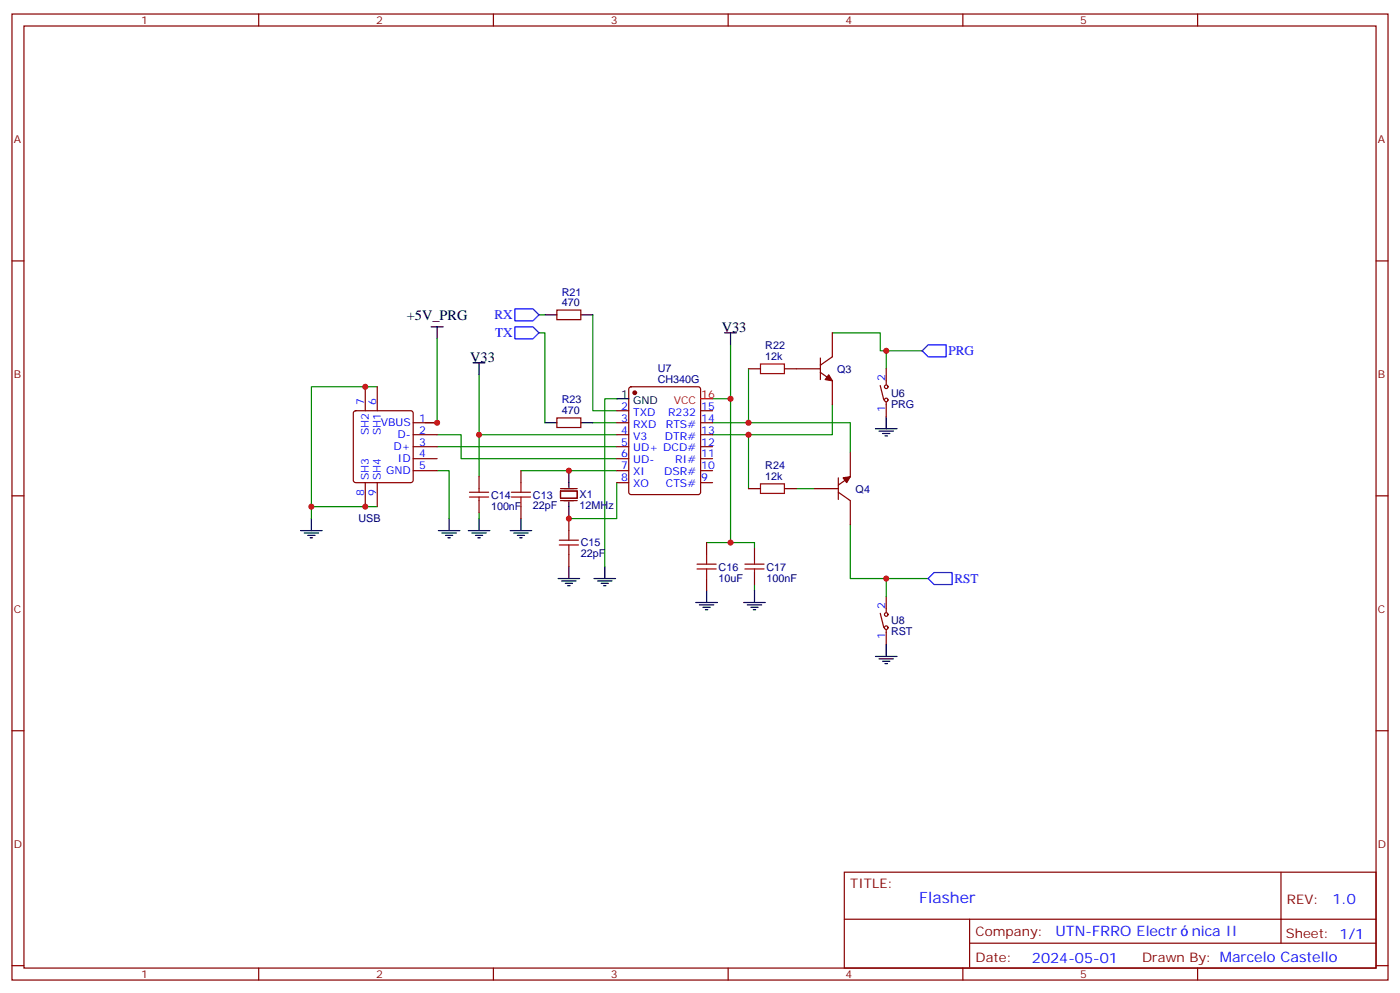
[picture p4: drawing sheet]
<svg xmlns="http://www.w3.org/2000/svg" width="412mm" height="292mm" viewBox="0 0 412 292" stroke-linecap="round" stroke-linejoin="round" font-family="sans-serif">
<g fill="none" stroke="#870000" stroke-width=".35">
<path d="M3.5 4.1h405.4v284.4h-405.4zM7.1 7.7h398.2v277.2h-398.2zM76.2 4.1v3.6M145.3 4.1v3.6M214.5 4.1v3.6M283.6 4.1v3.6M352.8 4.1v3.6M3.5 76.8h3.6M405.3 76.8h3.6M164 91.3h7.1v2.8h-7.1zM245.2 98v7l-3.5 2.5M107.6 113.8v7.1"/>
<path d="M111.1 113.8v7.1M185.4 114l.5-.2h19.8l.6 .5 .1 30.6-.5 .6-20 .1-.6-.5-.1-30.6zM220.5 108.5h3.5M231.1 108.5h10.6M241.7 109.6l3.5 2.5v7M241.7 105.4v6.3M259.3 113.5l1 4.2M261.1 108.5v4.6M261.1 118.4v4.3M104.3 121.1l.5-.2h16.2l.5 .2 .2 .5v19.8l-.2 .5-.5 .2h-16.2l-.5-.3-.2-.4v-19.8zM121.7 124.4h7.1M121.7 128h7.1"/>
<path d="M121.7 131.5h7.1M121.7 135h7.1M121.7 138.5h7.1M153.5 138.5v3.6M164 123h7.1v2.8h-7.1zM181.7 120.9h3.5M181.7 124.4h3.5M181.7 128h3.5M181.7 131.5h3.5M181.7 135h3.5M181.7 138.5h3.5M206.4 120.9h3.5"/>
<path d="M206.4 124.4h3.5M206.4 128h3.5M206.4 131.5h3.5M206.4 135h3.5M206.4 138.5h3.5M250.5 133.2v7.1l-3.6 2.5M3.5 145.9h3.6M107.6 142.1v7M111.1 142.1v7M141.1 140.3v3.5M141.1 147.4v3.5M153.5 149.1v3.5"/>
<path d="M165.1 144.5h4.9v2.1h-4.9zM165.1 147.4h4.9M165.1 143.8h4.9M167.6 152.6v3.6M181.7 142.1h3.5M206.4 142.1h3.5M208.1 159.7v3.5M220.5 143.8h3.5M231.1 143.8h3.5M239.9 143.8h7M246.9 144.9l3.6 2.5v7M246.9 140.7v6.3"/>
<path d="M405.3 145.9h3.6M167.6 163.2v3.6M208.1 170.3v3.5M222.2 161.5v3.5M222.2 168.5v3.5M261.1 175.6v4.6M259.3 180.5l1 4.2M261.1 185.5v4.2M3.5 215.1h3.6M405.3 215.1h3.6M248.7 256.7h156.6v28.2h-156.6zM377.3 256.7v20.9"/>
<path d="M248.7 270.6h156.5M285.6 277.6h119.6M285.6 270.6v14.1M3.5 284.2h3.6M76.2 284.9v3.6M145.3 284.9v3.6M214.5 284.9v3.6M283.6 284.9v3.6M352.8 284.9v3.6M405.3 284.2h3.6"/>
<circle cx="261.1" cy="117.7" r=".53"/>
<circle cx="261.1" cy="113.8" r=".53"/>
<circle cx="261.1" cy="184.7" r=".53"/>
<circle cx="261.1" cy="180.9" r=".53"/>
</g>
<g fill="none" stroke="#008700" stroke-width=".35">
<path d="M128.8 99.7v24.7h-3.6M158.7 98h1.8v26.4M158.7 92.7h1.8M174.6 92.7v28.2h7.1M245.2 98h14.1v5.3h12.3M111.1 113.8h-19.4v38.8M141.1 110.3v17.7M181.7 117.4h-3.5v49.4M209.9 117.4h5.3v42.3h7v1.8M215.2 101.5v15.9M220.5 108.5v15.9h-10.6M245.2 119.1v8.9h-24.7"/>
<path d="M261.1 103.3v5.2M128.8 128h7v7h45.9M128.8 138.5h3.5v14.1M128.8 131.5h52.9M153.5 138.5h28.2M174.6 124.4h7.1M181.7 128h-40.6v12.3M209.9 128h10.6v15.8M220.5 124.4h30v8.8M91.7 149.1h19.4M141.1 150.9v1.7M181.7 142.1v10.5h-14.1"/>
<path d="M208.1 159.7h7.1M234.6 143.8h5.3M250.5 154.4v15.9h22.9M222.2 172v1.8M261.1 170.3v5.3"/>
</g>
<g fill="none" stroke="#000" stroke-width=".35">
<path d="M127 96.2h3.5M128.8 96.2v3.5M160.5 92.7h3.5M171.1 92.7h3.5M213.4 98h3.6M215.2 98v3.5M139.3 106.8h3.6M141.1 106.8v3.5M181.7 117.4h3.5M160.5 124.4h3.5M167.6 138.5v5M171.1 124.4h3.5"/>
<path d="M257.9 126.2h6.3M258.9 126.9h4.3M260 127.6h2.1M260.7 128.3h.7M261.1 122.7v3.5M88.5 156.2h6.4M89.6 156.9h4.2M90.7 157.6h2.1M91.4 158.3h.7M91.7 152.6v3.6M129.1 156.2h6.4M130.2 156.9h4.2"/>
<path d="M131.2 157.6h2.1M131.9 158.3h.7M132.3 152.6v3.6M137.9 156.2h6.4M139 156.9h4.2M140.1 157.6h2.1M140.8 158.3h.7M141.1 152.6v3.6M150.3 156.2h6.3M151.3 156.9h4.3M152.4 157.6h2.1M153.1 158.3h.7"/>
<path d="M153.5 152.6v3.6M167.6 147.7v4.9M164.4 170.3h6.3M165.5 171h4.2M166.5 171.7h2.1M167.2 172.4h.7M167.6 166.8v3.5M175 170.3h6.3M176 171h4.3M177.1 171.7h2.1M177.8 172.4h.7M178.2 166.8v3.5"/>
<path d="M205 177.3h6.3M206 178h4.3M207.1 178.8h2.1M207.8 179.5h.7M208.1 173.8v3.5M219.1 177.3h6.3M220.1 178h4.3M221.2 178.8h2.1M221.9 179.5h.7M222.2 173.8v3.5M257.9 193.2h6.3M258.9 193.9h4.3"/>
<path d="M260 194.6h2.1M260.7 195.3h.7M261.1 189.7v3.5"/>
</g>
<g fill="none" stroke="#a10000" stroke-width=".35">
<path d="M224 107.1h7.1v2.9h-7.1zM138.3 144.9h5.6M138.3 146.3h5.6M141.1 143.8v1.1M141.1 146.3v1.1M150.6 144.9h5.7M150.6 146.3h5.7M153.5 142.1v2.8M153.5 146.3v2.8M164.7 159h5.7M167.6 156.2v2.8M224 142.4h7.1v2.8h-7.1z"/>
<path d="M164.7 160.4h5.7M167.6 160.4v2.8M205.3 167.5h5.7M205.3 166.1h5.7M208.1 163.2v2.9M208.1 167.5v2.8M219.4 167.5h5.7M219.4 166.1h5.7M222.2 165v1.1M222.2 167.5v1"/>
</g>
<path d="M151.7 96.2h5.3l1.7 1.8-1.7 1.7h-5.3zM151.7 90.9h5.3l1.7 1.8-1.7 1.7h-5.3zM271.6 103.3l1.8-1.8h5.3v3.5h-5.3zM275.2 168.5h5.3v3.5h-5.3l-1.8-1.7z" fill="none" stroke="#00f" stroke-width=".35"/>
<g fill="#870000" stroke="#870000" stroke-width=".35">
<path d="M244.1 110.3l1.1 1.8-2.1-.4z"/>
<path d="M248.4 140.7l2.1-.4-1.1 1.8z"/>
<circle cx="187" cy="115.6" r=".53"/>
</g>
<path d="M206.4 117.4h3.5" fill="none" stroke="#f00" stroke-width=".35"/>
<g fill="#c00">
<circle cx="141.1" cy="128" r=".88"/>
<circle cx="261.1" cy="103.3" r=".88"/>
<circle cx="167.6" cy="138.5" r=".88"/>
<circle cx="167.6" cy="152.6" r=".88"/>
<circle cx="128.8" cy="124.4" r=".88"/>
<circle cx="215.2" cy="117.4" r=".88"/>
<circle cx="261.1" cy="170.3" r=".88"/>
<circle cx="215.2" cy="159.7" r=".88"/>
<circle cx="220.5" cy="124.4" r=".88"/>
<circle cx="220.5" cy="128" r=".88"/>
<circle cx="107.6" cy="113.8" r=".88"/>
<circle cx="91.7" cy="149.1" r=".88"/>
<circle cx="107.6" cy="149.1" r=".88"/>
</g>
<text font-size="4.6" fill="#00f" x="270.8" y="265.7">Flasher</text>
<g font-size="4.2">
<text x="119.8" y="94.1">+5V_PRG</text>
<text x="212.6" y="97.6">V33</text>
<text x="138.5" y="106.4">V33</text>
</g>
<g font-size="4.2" fill="#00f">
<text x="392.5" y="266">1.0</text>
<text x="310.9" y="275.5">UTN-FRRO Electr</text>
<text x="351.1" y="275.5">nica II</text>
<text x="304" y="283.3">2024-05-01</text>
</g>
<g font-size="3.9" fill="#00f">
<text x="145.6" y="94">RX</text>
<text x="145.8" y="99.2">TX</text>
<text x="279.4" y="104.5">PRG</text>
<text x="281.2" y="171.5">RST</text>
</g>
<g font-size="3.9" fill="#800">
<text x="250.5" y="261.3">TITLE:</text>
<text x="379.1" y="266">REV:</text>
<text x="287.4" y="275.5">Company:</text>
<text x="378.7" y="276.1">Sheet: 1/1</text>
<text x="287.4" y="283.2">Date:</text>
<text x="336.4" y="283.3">Drawn By: Marcelo Castello</text>
</g>
<g font-size="3.2" fill="#800">
<text x="41.6" y="7.1">1</text>
<text x="110.8" y="7.1">2</text>
<text x="179.9" y="7.1">3</text>
<text x="249.1" y="7.1">4</text>
<text x="318.2" y="7.1">5</text>
<text x="4.1" y="42.2">A</text>
<text x="405.9" y="42.2">A</text>
<text x="4.1" y="111.4">B</text>
<text x="405.9" y="111.4">B</text>
<text x="4.1" y="180.5">C</text>
<text x="405.9" y="180.5">C</text>
<text x="4.1" y="249.7">D</text>
<text x="405.9" y="249.7">D</text>
<text x="41.6" y="287.9">1</text>
<text x="110.8" y="287.9">2</text>
<text x="179.9" y="287.9">3</text>
<text x="249.1" y="287.9">4</text>
<text x="318.2" y="287.9">5</text>
</g>
<g font-size="3.2" fill="#000080">
<text x="165.5" y="87">R21</text>
<text x="165.5" y="90.2">470</text>
<text x="225.4" y="106.1">12k</text>
<text x="225.4" y="102.8">R22</text>
<text x="193.8" y="112.6">CH340G</text>
<text x="193.8" y="109.4">U7</text>
<text x="246.6" y="109.8">Q3</text>
<text x="165.5" y="118.7">R23</text>
<text x="262.5" y="120">PRG</text>
<text x="262.5" y="116.7">U6</text>
<text x="165.5" y="122">470</text>
<text x="225.4" y="141.4">12k</text>
<text x="225.4" y="138.1">R24</text>
<text x="144.6" y="146.8">C14</text>
<text x="157" y="149.9">22pF</text>
<text x="157" y="146.7">C13</text>
<text x="170.7" y="150">12MHz</text>
<text x="170.7" y="146.7">X1</text>
<text x="252" y="145">Q4</text>
<text x="105.6" y="153.8">USB</text>
<text x="144.6" y="150.1">100nF</text>
<text x="171.1" y="160.8">C15</text>
<text x="171.1" y="164">22pF</text>
<text x="211.7" y="168">C16</text>
<text x="225.8" y="168">C17</text>
<text x="211.7" y="171.2">10uF</text>
<text x="225.8" y="171.2">100nF</text>
<text x="262.5" y="183.8">U8</text>
<text x="262.5" y="187">RST</text>
</g>
<g font-size="3.2" fill="#00f">
<text x="260.7" y="112.1" transform="rotate(-90 260.7 112.1)">2</text>
<text x="107.2" y="119.1" transform="rotate(-90 107.2 119.1)">7</text>
<text x="110.8" y="119.1" transform="rotate(-90 110.8 119.1)">6</text>
<text x="112.2" y="125.5">VBUS</text>
<text x="123.5" y="124.1">1</text>
<text x="183" y="120.5">2</text>
<text x="183" y="124.1">3</text>
<text x="186.5" y="122.3">TXD</text>
<text x="186.5" y="125.8">RXD</text>
<text x="196.1" y="125.8">RTS#</text>
<text x="196.8" y="122.3">R232</text>
<text x="206.6" y="124.1">14</text>
<text x="206.6" y="120.5">15</text>
<text x="260.7" y="121.2" transform="rotate(-90 260.7 121.2)">1</text>
<text x="108.7" y="128.2" transform="rotate(-90 108.7 128.2)">SH2</text>
<text x="112.2" y="128.2" transform="rotate(-90 112.2 128.2)">SH1</text>
<text x="117.1" y="129">D-</text>
<text x="123.5" y="127.6">2</text>
<text x="123.5" y="131.1">3</text>
<text x="183" y="127.6">4</text>
<text x="183" y="131.1">5</text>
<text x="186.5" y="129.4">V3</text>
<text x="195.9" y="129.4">DTR#</text>
<text x="206.6" y="131.1">12</text>
<text x="206.6" y="127.6">13</text>
<text x="116" y="132.5">D+</text>
<text x="117.2" y="136.1">ID</text>
<text x="123.5" y="134.7">4</text>
<text x="183" y="134.7">6</text>
<text x="186.5" y="132.9">UD+ DCD#</text>
<text x="186.5" y="136.4">UD-</text>
<text x="198.9" y="136.4">RI#</text>
<text x="206.6" y="134.7">11</text>
<text x="108.7" y="141.4" transform="rotate(-90 108.7 141.4)">SH3</text>
<text x="112.2" y="141.4" transform="rotate(-90 112.2 141.4)">SH4</text>
<text x="113.7" y="139.6">GND</text>
<text x="123.5" y="138.2">5</text>
<text x="183" y="138.2">7</text>
<text x="183" y="141.7">8</text>
<text x="186.5" y="139.9">XI</text>
<text x="186.5" y="143.5">XO</text>
<text x="195.7" y="139.9">DSR#</text>
<text x="196.1" y="143.5">CTS#</text>
<text x="206.6" y="141.7">9</text>
<text x="206.6" y="138.2">10</text>
<text x="107.2" y="145.8" transform="rotate(-90 107.2 145.8)">8</text>
<text x="110.8" y="145.8" transform="rotate(-90 110.8 145.8)">9</text>
<text x="260.7" y="179.1" transform="rotate(-90 260.7 179.1)">2</text>
<text x="260.7" y="188.2" transform="rotate(-90 260.7 188.2)">1</text>
</g>
<g font-size="3.2">
<text x="183" y="117">1</text>
<text x="186.5" y="118.8">GND</text>
</g>
<g font-size="3.2" fill="#f00">
<text x="198.5" y="118.8">VCC</text>
<text x="206.6" y="117">16</text>
</g>
</svg>
